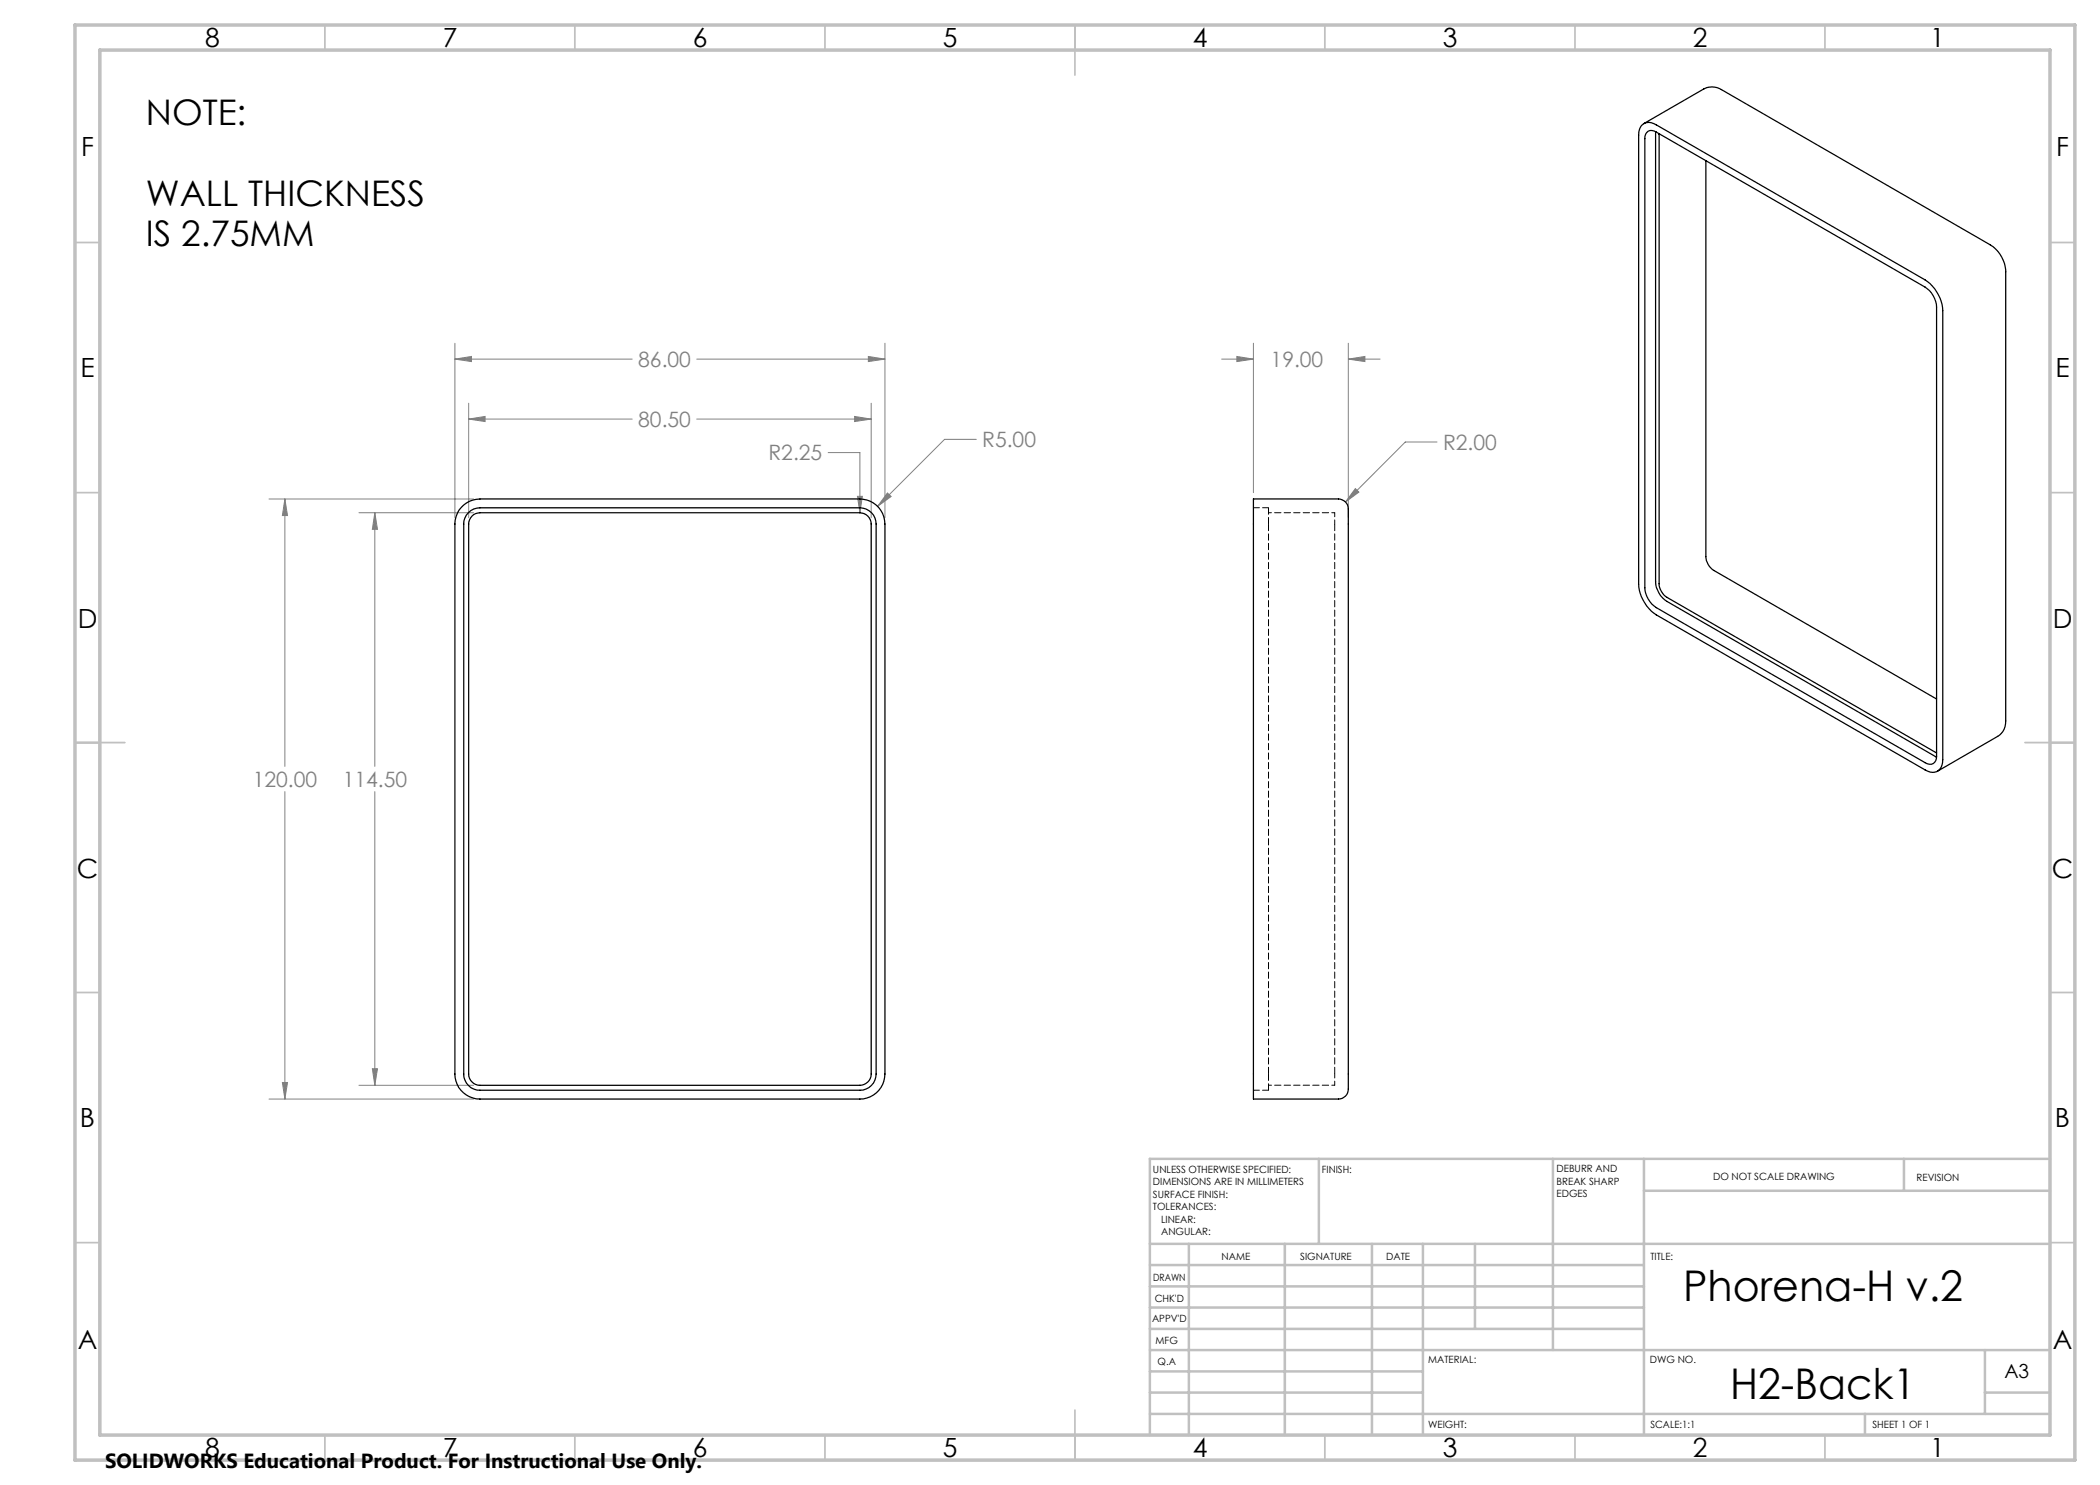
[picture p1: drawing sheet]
<svg xmlns="http://www.w3.org/2000/svg" width="420mm" height="297mm" viewBox="0 0 420 297" stroke-linecap="round" stroke-linejoin="round" font-family="sans-serif">
<g fill="none" stroke="#808080" stroke-width=".2">
<path d="M91 71.8l3.3-.5v1zM91 68.6v34.9M91 71.8h35.4M139.3 71.8h37.7M173.7 71.3l3.3 .5-3.3 .5zM177 68.6v34.9M244.3 71.8h6.4M247.4 71.3l3.3 .5-3.3 .5zM250.7 68.6v29.9M269.7 71.8l3.3-.5v1zM269.7 71.8h6.3M269.7 68.6v34.9"/>
<path d="M53.8 99.8h40.9M57 99.8l.5 3.3h-1zM57 99.8v53.5M93.7 83.8l3.3-.5v1zM93.7 80.6v22.9M93.7 83.8h32.7M139.3 83.8h34.9M165.6 90.5h6.4v12M170.9 83.3l3.3 .5-3.3 .5zM171.5 99.3h1l-.5 3.2zM174.2 80.6v22.9M177.5 98.6l.7 .7-2.7 2z"/>
<path d="M195.3 87.9h-6.4l-13.4 13.4M271.1 97.7l.7 .7-2.7 2zM287.4 88.4h-6.3l-12 12M71.8 102.5h22.9M75 102.5l.5 3.4h-1zM75 102.5v50.8M57 158.3v61.5M75 158.3v58.8M53.8 219.8h40.9M56.5 216.5h1l-.5 3.3zM71.8 217.1h22.9M74.5 213.7h1l-.5 3.4z"/>
</g>
<g fill="none" stroke="#c0c0c0" stroke-width=".35">
<path d="M65 5v5M115 5v5M165 5v5M215 5v10M265 5v5M315 5v5M365 5v5M15 48.5h5M410 48.5h5M15 98.5h5M410 98.5h5M15 148.5h10"/>
<path d="M405 148.5h10M15 198.5h5M410 198.5h5M15 248.5h5M410 248.5h5M65 287v5M115 287v5M165 287v5M215 282v10M265 287v5M315 287v5M365 287v5"/>
</g>
<g fill="none" stroke="#c0c0c0" stroke-width=".5">
<path d="M263.8 231.8v17M310.6 231.8v38.2M328.8 231.8v55.2M328.8 238.2h81.2M380.8 231.8v6.4M410 231.8h-180v55.2M230 248.8h180M230 257.3h98.8M230 253h98.8M237.8 248.8v38.2M257 248.8v38.2M274.4 248.8v38.2"/>
<path d="M284.6 248.8v38.2M295 248.8v17M230 265.8h98.8M230 261.5h98.8M230 278.5h54.6M230 274.3h54.6M230 270h180M397 278.5h13M397 270v12.8M230 282.8h180M373 282.8v4.2"/>
</g>
<path d="M15 5h400v287h-400zM20 10h390v277h-390z" fill="none" stroke="#c0c0c0" stroke-width=".7"/>
<path d="M91 71.8l3.3-.5v1zM173.7 71.3l3.3 .5-3.3 .5zM57 99.8l.5 3.3h-1zM56.5 216.5h1l-.5 3.3zM177.5 98.6l-2 2.7 2.7-2zM75 102.5l.5 3.4h-1zM74.5 213.7h1l-.5 3.4zM93.7 83.8l3.3-.5v1zM170.9 83.3l3.3 .5-3.3 .5zM171.5 99.3l.5 3.2 .5-3.2zM247.4 71.3l3.3 .5-3.3 .5zM269.7 71.8l3.3-.5v1zM271.1 97.7l-2 2.7 2.7-2z" fill="#808080"/>
<path d="M328.3 25.1a2.17 2.17 0 0 1 3-.1l53.7 31a8.1 8.1 0 0 1 3.5 6.1v89.8a2.16 2.16 0 0 1-1 2.3 2.16 2.16 0 0 1-2.5-.2l-53.7-31a8.1 8.1 0 0 1-3.6-6.2v-89.8a3.1 3.1 0 0 1 .6-1.9zM328.8 24.7l12-6.9a3.6 3.6 0 0 1 3.5 .1l53.7 31.1a6.6 6.6 0 0 1 3.1 5.4v89.8a3.4 3.4 0 0 1-1.6 3.1l-12 6.9M329.4 26.5a1.34 1.34 0 0 1 1.9-.1l53.7 31a5.1 5.1 0 0 1 2.3 4v89.8a1.39 1.39 0 0 1-.7 1.5 1.39 1.39 0 0 1-1.6-.2l-53.7-31a5.1 5.1 0 0 1-2.3-4v-89.8v-.5zM331.1 26.3v90a5 5 0 0 0 2.3 4l53.9 31.1M331.8 26.7v90a3.5 3.5 0 0 0 1.6 2.8l53.9 31.1M341.2 32.1v79.2a3.5 3.5 0 0 0 1.6 2.8l44.5 25.7M250.7 99.8h17a2.25 2.25 0 0 1 2 2.9v113.8a3.9 3.9 0 0 1-.6 2.7 1.92 1.92 0 0 1-1.4 .6h-17zM92.2 101.5a5 5 0 0 1 3.8-1.7h76a5 5 0 0 1 5 5v110a5 5 0 0 1-5 5h-76a5 5 0 0 1-5-5v-110a5.1 5.1 0 0 1 1.2-3.3zM93.7 102.5a3.1 3.1 0 0 1 2.3-.9h76a3.3 3.3 0 0 1 3.2 3.2v110a3.3 3.3 0 0 1-3.2 3.2h-76a3.3 3.3 0 0 1-3.3-3.2v-110a3.3 3.3 0 0 1 1-2.3zM94.4 103.2a2.15 2.15 0 0 1 1.6-.7h76a2.29 2.29 0 0 1 2.2 2.3v110a2.29 2.29 0 0 1-2.2 2.3h-76a2.29 2.29 0 0 1-2.3-2.3v-110a2.31 2.31 0 0 1 .7-1.6z" fill="none" stroke="#000" stroke-width=".25"/>
<path d="M253.7 101.5h-3M253.7 218h-3" fill="none" stroke="#000" stroke-width=".2" stroke-dasharray="1.3 .6" stroke-dashoffset=".1"/>
<path d="M253.7 104.8v-3.3M253.7 218v-3.2" fill="none" stroke="#000" stroke-width=".2" stroke-dasharray="1.3 .6"/>
<path d="M253.7 104.8v110M266.9 104.8v110" fill="none" stroke="#000" stroke-width=".2" stroke-dasharray="1.3 .6" stroke-dashoffset="-.1"/>
<path d="M253.7 102.5h13.2M266.9 217h-13.2" fill="none" stroke="#000" stroke-width=".2" stroke-dasharray="1.3 .6" stroke-dashoffset=".7"/>
<path d="M266.9 104.8v-2.3M266.9 217v-2.2" fill="none" stroke="#000" stroke-width=".2" stroke-dasharray="1.3 .6" stroke-dashoffset=".5"/>
<g font-size="8.5">
<text x="336.6" y="260.3">Phorena-H v.2</text>
<text x="346" y="279.7">H2-Back1</text>
</g>
<g font-size="7.1">
<text x="29.2" y="25">NOTE:</text>
<text x="29.2" y="41.1">WALL THICKNESS</text>
<text x="29.2" y="49.2">IS 2.75MM</text>
</g>
<g font-size="5.3">
<text x="41" y="9.5">8</text>
<text x="88.5" y="9.5">7</text>
<text x="138.5" y="9.5">6</text>
<text x="188.5" y="9.5">5</text>
<text x="238.5" y="9.5">4</text>
<text x="288.5" y="9.5">3</text>
<text x="338.5" y="9.5">2</text>
<text x="386" y="9.5">1</text>
<text x="16.2" y="31.3">F</text>
<text x="411.2" y="31.3">F</text>
<text x="16.1" y="75.5">E</text>
<text x="411.1" y="75.5">E</text>
<text x="15.5" y="125.5">D</text>
<text x="410.5" y="125.5">D</text>
<text x="15.4" y="175.5">C</text>
<text x="410.4" y="175.5">C</text>
<text x="16" y="225.5">B</text>
<text x="411" y="225.5">B</text>
<text x="15.5" y="269.8">A</text>
<text x="410.5" y="269.8">A</text>
<text x="41" y="291.5">8</text>
<text x="88.5" y="291.5">7</text>
<text x="138.5" y="291.5">6</text>
<text x="188.5" y="291.5">5</text>
<text x="238.5" y="291.5">4</text>
<text x="288.5" y="291.5">3</text>
<text x="338.5" y="291.5">2</text>
<text x="386" y="291.5">1</text>
</g>
<g font-size="4.2" fill="#808080">
<text x="127.6" y="73.4">86.00</text>
<text x="254.1" y="73.4">19.00</text>
<text x="127.6" y="85.4">80.50</text>
<text x="196.4" y="89.5">R5.00</text>
<text x="288.6" y="90">R2.00</text>
<text x="153.7" y="92.1">R2.25</text>
<text x="50.5" y="157.4">120.00</text>
<text x="68.5" y="157.4">114.50</text>
</g>
<text font-size="4.1" x="21" y="293.7">SOLIDWORKS Educational Product. For Instructional Use Only.</text>
<text font-size="3.9" x="400.9" y="275.5">A3</text>
<g font-size="2">
<text x="230.6" y="234.6">UNLESS OTHERWISE SPECIFIED:</text>
<text x="230.6" y="237.1">DIMENSIONS ARE IN MILLIMETERS</text>
<text x="230.6" y="239.6">SURFACE FINISH:</text>
<text x="264.4" y="234.6">FINISH:</text>
<text x="311.3" y="234.5">DEBURR AND</text>
<text x="311.3" y="237">BREAK SHARP</text>
<text x="311.3" y="239.5">EDGES</text>
<text x="342.6" y="236">DO NOT SCALE DRAWING</text>
<text x="383.3" y="236.2">REVISION</text>
<text x="230.6" y="242.1">TOLERANCES:</text>
<text x="232.2" y="244.6">LINEAR:</text>
<text x="232.2" y="247.1">ANGULAR:</text>
<text x="244.3" y="252">NAME</text>
<text x="260" y="251.9">SIGNATURE</text>
<text x="277.2" y="251.9">DATE</text>
<text x="330.1" y="251.9">TITLE:</text>
<text x="230.6" y="256.1">DRAWN</text>
<text x="230.9" y="260.3">CHK'D</text>
<text x="230.4" y="264.4">APPV'D</text>
<text x="231.1" y="268.8">MFG</text>
<text x="231.5" y="273">Q.A</text>
<text x="285.6" y="272.5">MATERIAL:</text>
<text x="330" y="272.5">DWG NO.</text>
<text x="285.6" y="285.5">WEIGHT:</text>
<text x="330.1" y="285.6">SCALE:1:1</text>
<text x="374.5" y="285.6">SHEET 1 OF 1</text>
</g>
</svg>
